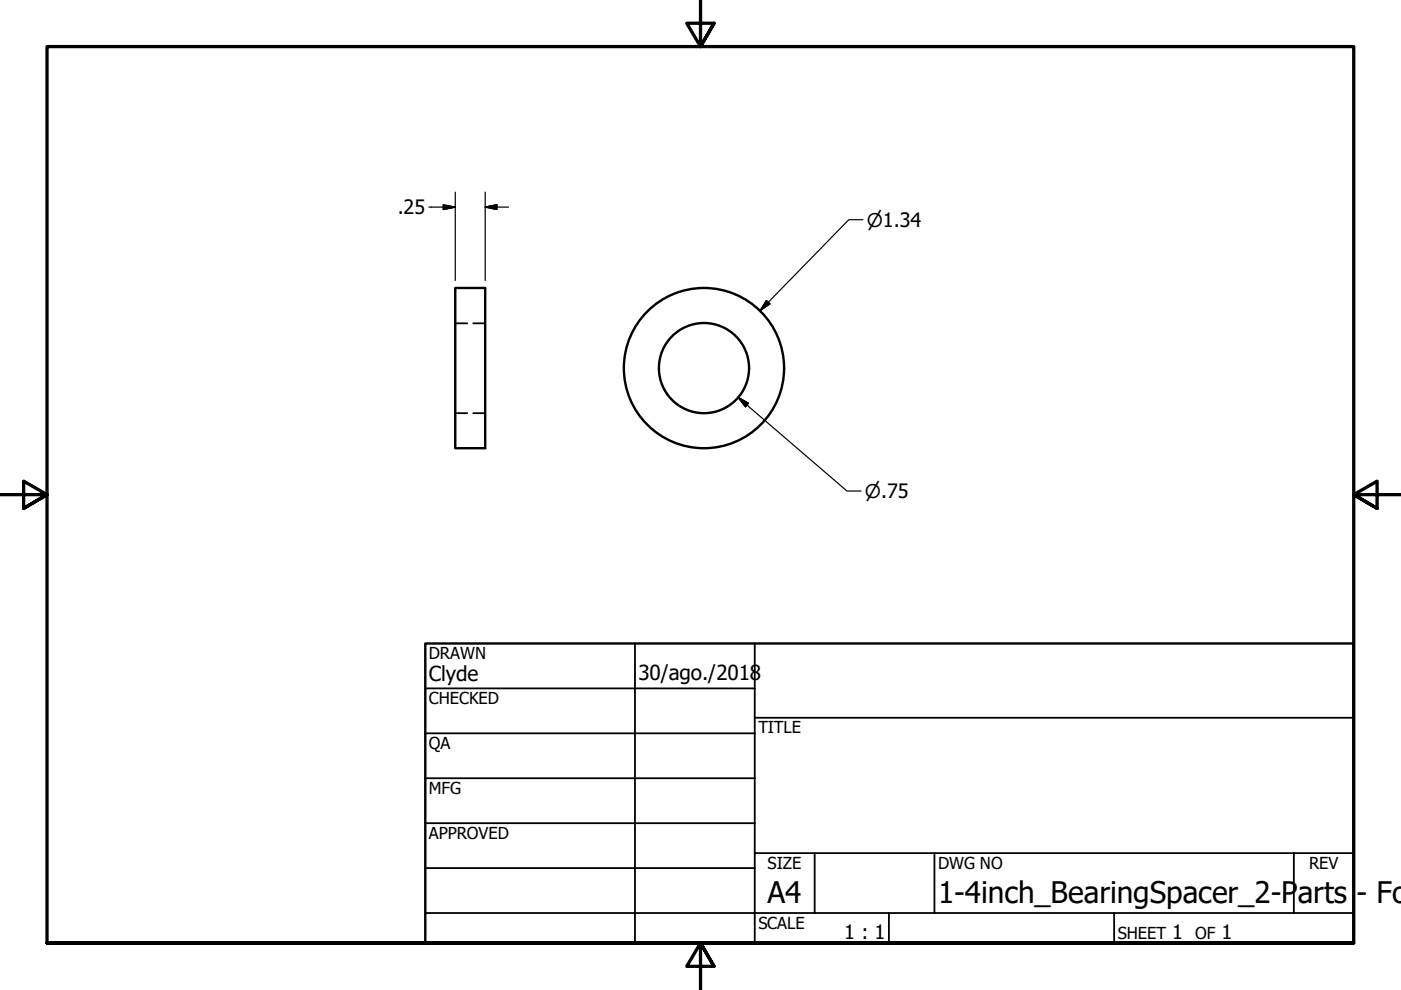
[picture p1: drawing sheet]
<svg xmlns="http://www.w3.org/2000/svg" width="297mm" height="210mm" viewBox="0 0 297 210" stroke-linecap="round" stroke-linejoin="round" font-family="sans-serif">
<!-- layer: Visible (ANSI) -->
<g fill="none" stroke="#000" stroke-width=".51">
<path d="M96.5 61.1h6.4v33.9h-6.4z"/>
<circle cx="149.3" cy="78" r="17"/>
<circle cx="149.3" cy="78" r="9.6"/>
</g>
<!-- layer: Hidden (ANSI) -->
<path d="M96.5 68.6h2.6M100.3 68.6h2.6M96.5 87.6h2.6M100.3 87.6h2.6" fill="none" stroke="#000" stroke-width=".38"/>
<!-- layer: Border (ANSI) -->
<path d="M148.5 -.1v10l-2.9-5h5.8l-2.9 5 2.9-5M0 104.9h10l-5-2.9v5.8l5-2.9-5 2.9M297 104.9h-10l5-2.9v5.8l-5-2.9 5 2.9M10 199.9v-190h277v190h-277h277M151.4 204.9l-2.9-5 2.9 5h-5.8l2.9-5v10" fill="none" stroke="#000" stroke-width=".7"/>
<!-- layer: Title (ANSI) -->
<g fill="none" stroke="#000" stroke-width=".38">
<path d="M134.6 136.4v63.5M160 136.4v63.5M90.2 146h69.8M90.2 155.5h69.8M160 152.2h127M90.2 165h69.8M90.2 174.5h69.8M90.2 193.6h196.8M90.2 184.1h69.8M160 180.9h127M172.7 180.9v12.7M188.5 193.6v6.3"/>
<path d="M198.1 180.9v12.7M236.2 193.6v6.3M274.3 180.9v12.7"/>
</g>
<path d="M90.2 136.4h196.8v63.5h-196.8z" fill="none" stroke="#000" stroke-width=".51"/>
<!-- layer: Dimension (ANSI) -->
<path d="M90.9 43.9h5.6M94 43.4l2.5 .5-2.5 .5zM96.5 40.7v18.8M102.9 43.9l2.4-.5v1zM102.9 43.9h4.9M102.9 40.7v18.8M182.9 46.6h-2.9l-18.8 19.3M162.5 63.7l.8 .7-2.1 1.5zM156.5 84.2l2.2 1.3-.6 .8zM156.5 84.2l23.1 19.9h3" fill="none" stroke="#000" stroke-width=".25"/>
<path d="M94 44.4l2.5-.5zM94 43.4l2.5 .5-2.5 .5zM102.9 43.9l2.4-.5zM102.9 43.9l2.4-.5v1zM162.5 63.7l-1.3 2.2zM162.5 63.7l.8 .7-2.1 1.5zM156.5 84.2l2.2 1.3zM156.5 84.2l2.2 1.3-.6 .8z" fill="#000" stroke="#000" stroke-width=".25"/>
<g font-size="6.3">
<text x="162.8" y="191.4">A4</text>
<text x="198.9" y="191.5">1-4inch_BearingSpacer_2-P</text>
<text x="275.1" y="191.5">arts</text>
<text x="287.6" y="191.5">- Fo</text>
</g>
<g font-size="4.4">
<text x="90.9" y="144.3">Clyde</text>
<text x="135.4" y="144.2">30/ago./2018</text>
</g>
<g font-size="4.2">
<text x="84.3" y="45.4">.25</text>
<text x="179" y="199.2">1 : 1</text>
<text x="248.5" y="199.1">1</text>
<text x="259" y="199.1">1</text>
</g>
<g font-size="4">
<text x="183.8" y="48">⌀1.34</text>
<text x="183.4" y="105.6">⌀.75</text>
</g>
<g font-size="3.5">
<text x="90.9" y="139.7">DRAWN</text>
<text x="90.9" y="149.3">CHECKED</text>
<text x="160.8" y="155.5">TITLE</text>
<text x="90.9" y="158.8">QA</text>
<text x="90.9" y="168.3">MFG</text>
<text x="90.9" y="177.8">APPROVED</text>
<text x="162.8" y="184.2">SIZE</text>
<text x="198.9" y="184.2">DWG NO</text>
<text x="277.6" y="184.2">REV</text>
<text x="160.8" y="196.9">SCALE</text>
<text x="237" y="199.1">SHEET</text>
<text x="253.4" y="199.1">OF</text>
</g>
</svg>
